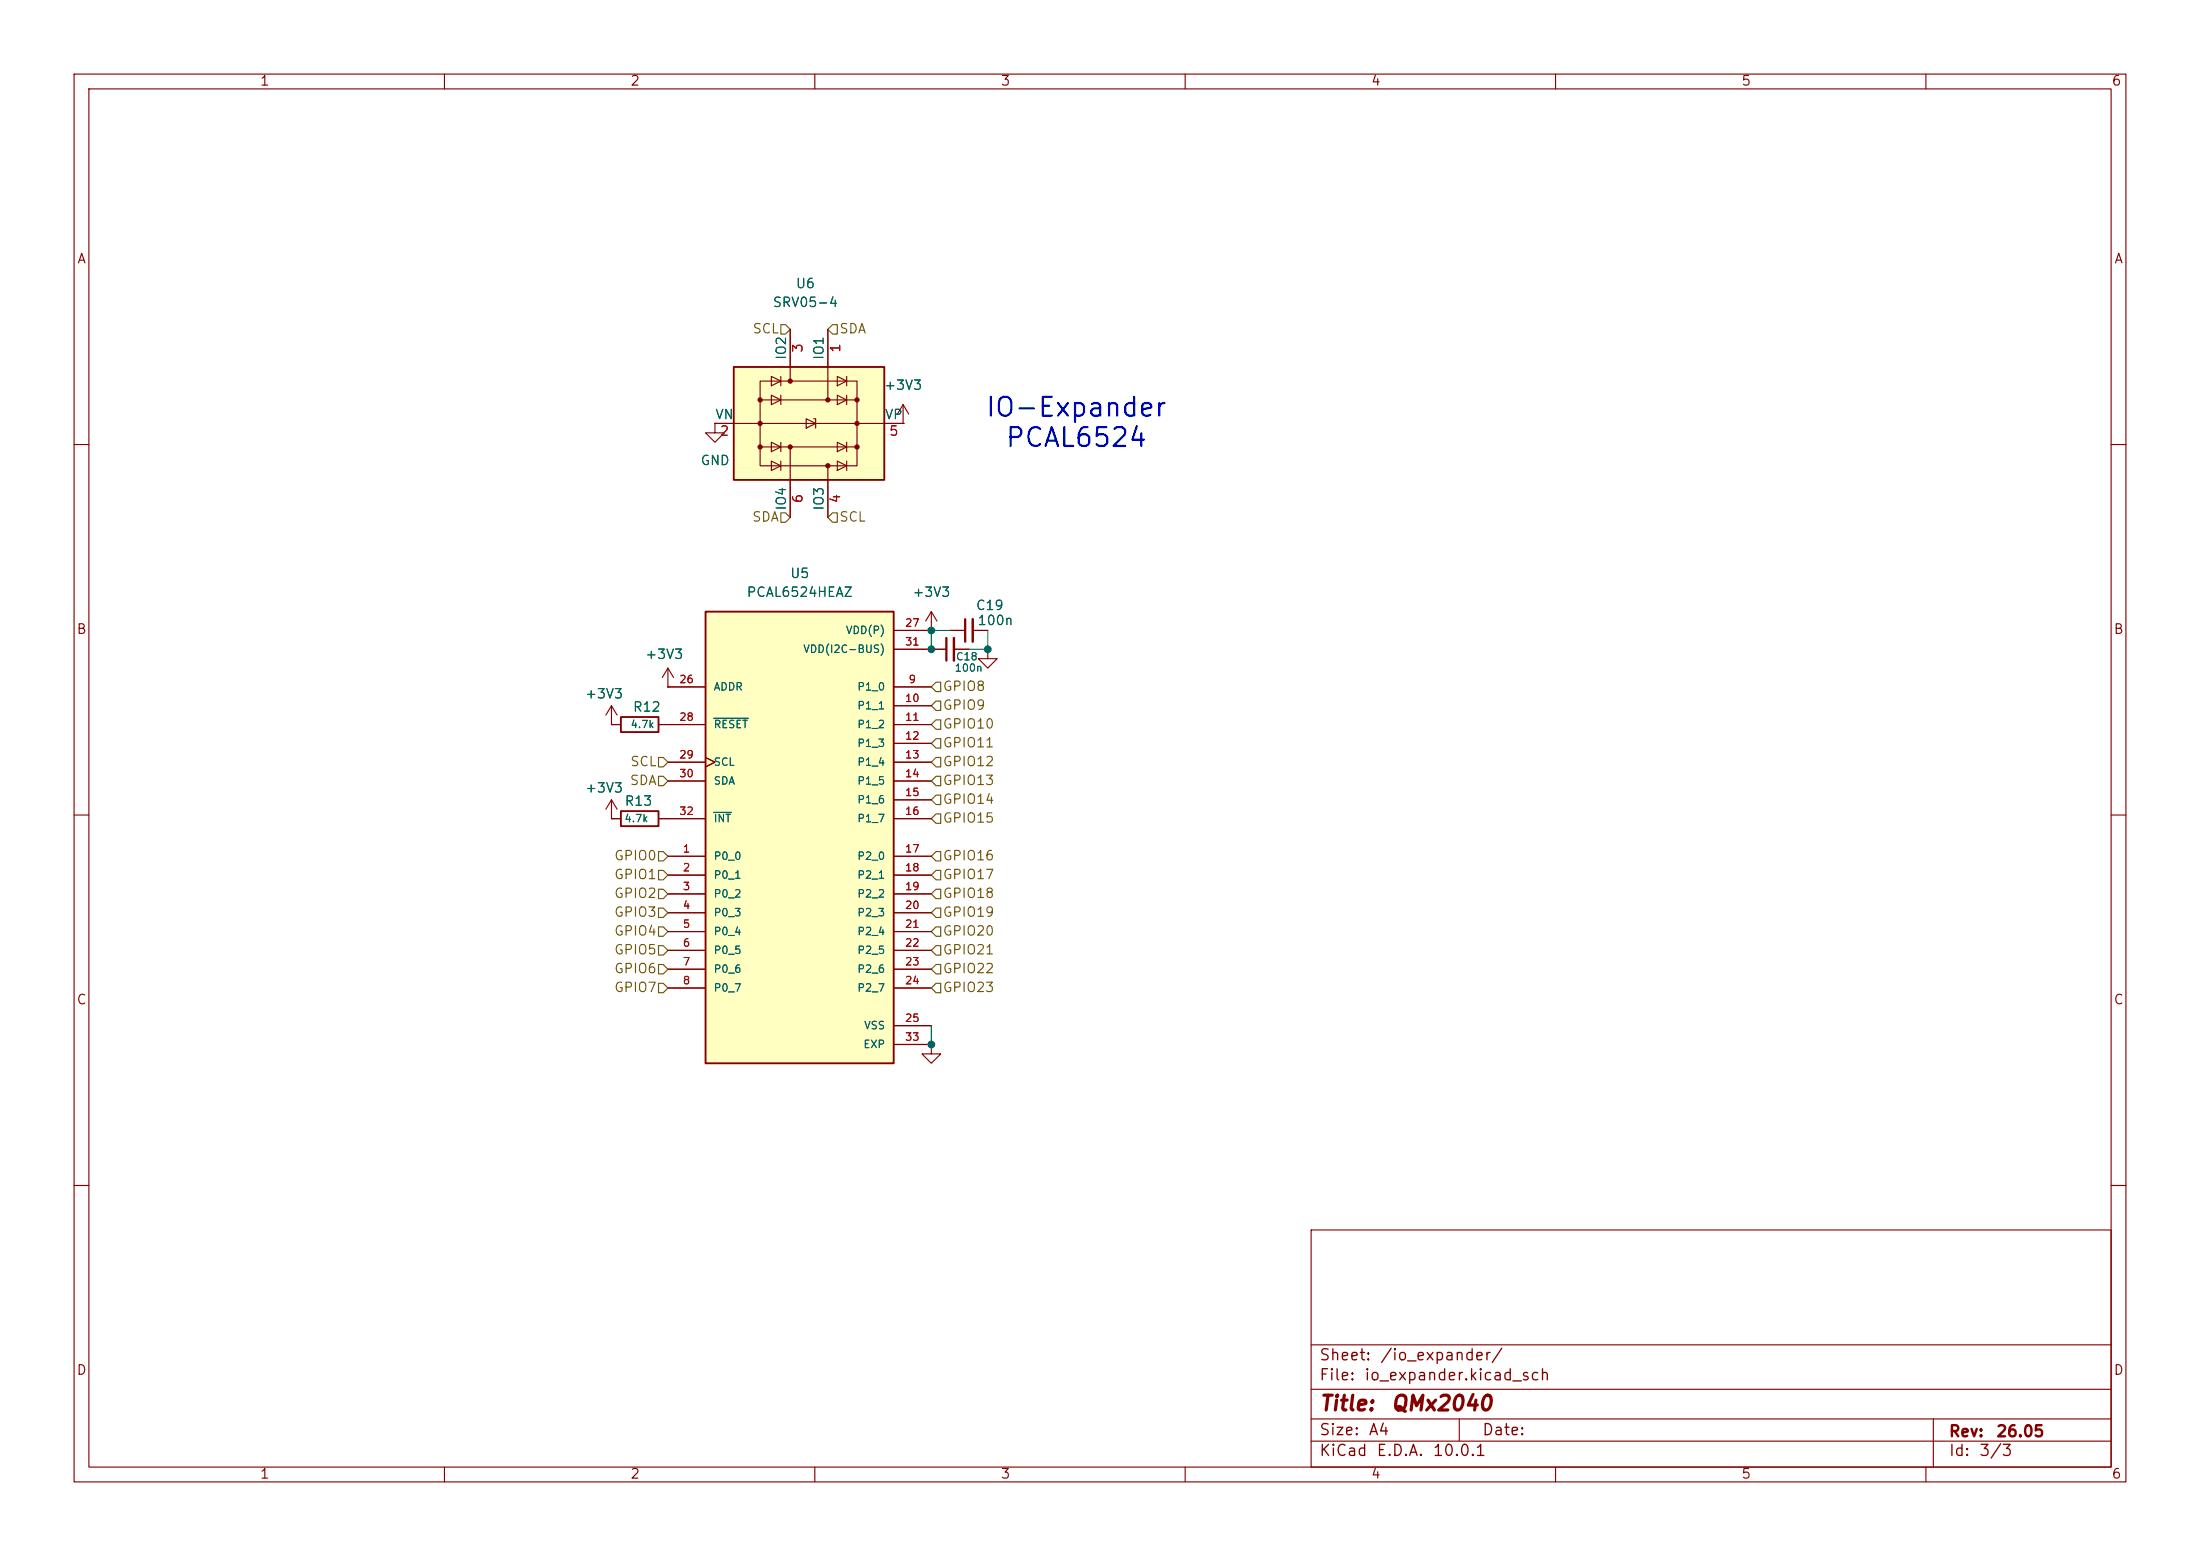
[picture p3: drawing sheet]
<svg xmlns="http://www.w3.org/2000/svg" width="297mm" height="210mm" viewBox="0 0 297 210" stroke-linecap="round" stroke-linejoin="round" font-family="sans-serif">
<g fill="none" stroke="#840000" stroke-width=".15">
<path d="M10 10h277v190h-277zM12 12h273v186h-273zM60 10v2M110 10v2M160 10v2M210 10v2M260 10v2M10 60h2M285 60h2M82.5 97.8h.1M82.5 95.3l-.7 1.2M82.5 95.3l.8 1.2"/>
<path d="M82.5 95.3v2.5M82.5 97.8h1.3M88.9 97.8h1.3M125.7 87.6h2.1M128.8 87.6h2M10 110h2M82.5 110.5h.1M82.5 110.5h1.3M82.5 108v2.5M82.5 108l-.7 1.2M82.5 108l.8 1.2M88.9 110.5h1.3"/>
<path d="M285 110h2M10 160h2M177 166h108v32h-108zM285 160h2M60 198v2M110 198v2M160 198v2M177 194.5h108M177 191.5h108M177 187.5h108M177 181.5h108M197 191.5v3"/>
<path d="M210 198v2M260 198v2M261 191.5v6.5"/>
</g>
<path d="M127.8 86.1v3.1" fill="none" stroke="#840000" stroke-width=".3"/>
<path d="M128.8 86.1v3.1" fill="none" stroke="#840000" stroke-width=".33"/>
<path d="M83.8 96.8h5.1v2h-5.1zM83.8 109.5h5.1v2h-5.1z" fill="none" stroke="#840000" stroke-width=".25"/>
<path d="M95.2 82.6h25.4v60.9h-25.4z" fill="#ffffc2"/>
<path d="M95.2 82.6h25.4v60.9h-25.4z" fill="none" stroke="#840000" stroke-width=".25"/>
<g fill="none" stroke="#840000" stroke-width=".15">
<path d="M121.9 57.2h.1M121.9 54.6l-.7 1.3M121.9 54.6l.8 1.3M121.9 54.6v2.6M90.2 92.7h.1M90.2 92.7h5M90.2 97.8h5M90.2 90.2l-.8 1.2M90.2 90.2l.7 1.2M90.2 90.2v2.5M120.6 92.7h5.1M120.6 95.3h5.1"/>
<path d="M120.6 97.8h5.1M120.6 85.1h5.1M120.6 87.6h5.1M125.7 85.1h.1M125.7 82.6l-.7 1.2M125.7 82.6l.8 1.2M125.7 82.6v2.5M133.3 87.6v1.3h1.3l-1.3 1.3-1.2-1.3h1.2M133.3 87.6h.1M90.2 115.6h5M90.2 118.1h5M90.2 102.9h5"/>
<path d="M90.2 105.4h5M90.2 110.5h5M95.2 102.2l1.3 .7-1.3 .6M120.6 115.6h5.1M120.6 118.1h5.1M120.6 100.3h5.1M120.6 102.9h5.1M120.6 105.4h5.1M120.6 108h5.1M120.6 110.5h5.1M90.2 120.7h5M90.2 123.2h5"/>
<path d="M90.2 125.7h5M90.2 128.3h5M90.2 130.8h5M90.2 133.4h5M120.6 120.7h5.1M120.6 123.2h5.1M120.6 125.7h5.1M120.6 128.3h5.1M120.6 130.8h5.1M120.6 133.4h5.1M120.6 138.4h5.1M120.6 141h5.1"/>
</g>
<path d="M96.4 97h4.6M96.4 109.7h2.3" fill="none" stroke="#006464" stroke-width=".15"/>
<path d="M99.1 49.5h20.3v15.3h-20.3z" fill="#ffffc2"/>
<g fill="none" stroke="#840000" stroke-width=".15">
<path d="M96.5 57.2v1.2h1.3l-1.3 1.3-1.3-1.3h1.3M96.5 57.2h.1M96.5 57.2h25.4M102.6 51.4h13.1v11.5h-13.1zM102.6 54h13.1M104.1 50.8l1.3 .6-1.3 .7zM104.1 53.3l1.3 .7-1.3 .6zM104.1 59.7l1.3 .6-1.3 .7zM105.4 50.8v1.3M105.4 53.3v1.3M105.4 59.7v1.3M106.7 44.5v6.9"/>
<path d="M108.8 56.5l1.3 .7-1.3 .6zM109.9 56.5h.2v1.3M111.8 44.5v9.5M113 50.8l1.3 .6-1.3 .7zM113 53.3l1.3 .7-1.3 .6zM113 59.7l1.3 .6-1.3 .7zM114.3 50.8v1.3M114.3 53.3v1.3M114.3 59.7v1.3M121.9 57.2h.1M102.6 60.3h13.1M104.1 62.2l1.3 .7-1.3 .6z"/>
<path d="M105.4 62.2v1.3M106.7 60.3v9.6M111.8 62.9v7M113 62.2l1.3 .7-1.3 .6zM114.3 62.2v1.3M82.5 97.8h.1M82.5 97.8h1.3M88.9 97.8h6.3M90.2 92.7h.1M90.2 92.7h5M120.6 85.1h5.1M120.6 97.8h5.1"/>
<path d="M120.6 92.7h5.1M120.6 95.3h5.1M120.6 87.6h7.2M125.7 85.1h.1M128.3 85.1h2M128.8 87.6h2M131.3 85.1h2M133.3 87.6h.1M82.5 110.5h.1M82.5 110.5h1.3M88.9 110.5h6.3M90.2 115.6h5"/>
<path d="M90.2 118.1h5M90.2 102.9h5M90.2 105.4h5M95.2 102.2l1.3 .7-1.3 .6M120.6 110.5h5.1M120.6 115.6h5.1M120.6 118.1h5.1M120.6 100.3h5.1M120.6 102.9h5.1M120.6 105.4h5.1M120.6 108h5.1M90.2 120.7h5"/>
<path d="M90.2 123.2h5M90.2 125.7h5M90.2 128.3h5M90.2 130.8h5M90.2 133.4h5M120.6 120.7h5.1M120.6 123.2h5.1M120.6 125.7h5.1M120.6 128.3h5.1M120.6 130.8h5.1M120.6 133.4h5.1M120.6 138.4h5.1"/>
<path d="M120.6 141h5.1M125.7 141v1.2h1.3l-1.3 1.3-1.2-1.3h1.2M125.7 141h.1"/>
</g>
<path d="M99.1 49.5h20.3v15.3h-20.3z" fill="none" stroke="#840000" stroke-width=".25"/>
<g fill="#840000" stroke="#840000" stroke-width=".15">
<circle cx="106.7" cy="51.4" r=".28"/>
<circle cx="115.7" cy="54" r=".28"/>
<circle cx="111.8" cy="54" r=".28"/>
<circle cx="102.6" cy="54" r=".28"/>
<circle cx="115.7" cy="57.2" r=".28"/>
<circle cx="102.6" cy="57.2" r=".28"/>
<circle cx="115.7" cy="60.3" r=".28"/>
<circle cx="106.7" cy="60.3" r=".28"/>
<circle cx="102.6" cy="60.3" r=".28"/>
<circle cx="111.8" cy="62.9" r=".28"/>
</g>
<path d="M130.3 83.6v3" fill="none" stroke="#840000" stroke-width=".3"/>
<path d="M131.3 83.6v3" fill="none" stroke="#840000" stroke-width=".33"/>
<g fill="none" stroke="#725600" stroke-width=".15">
<path d="M105.4 43.8h.6l.7 .7-.7 .6h-.6zM112.4 43.8h.6v1.3h-.6l-.6-.6zM105.4 69.2h.6l.7 .7-.7 .6h-.6zM111.8 69.9l.6-.7h.6v1.3h-.6zM126.4 97.2h.6v1.2h-.6l-.7-.6zM126.4 99.7h.6v1.3h-.6l-.7-.7zM126.4 94.6h.6v1.3h-.6l-.7-.6zM126.4 92.1h.6v1.2h-.6l-.7-.6zM88.9 117.5h.6l.7 .6-.7 .6h-.6zM88.9 114.9h.6l.7 .7-.7 .6h-.6zM88.9 104.8h.6l.7 .6-.7 .6h-.6zM88.9 102.2h.6l.7 .7-.7 .6h-.6z"/>
<path d="M126.4 107.3h.6v1.3h-.6l-.7-.6zM126.4 109.9h.6v1.2h-.6l-.7-.6zM126.4 104.8h.6v1.2h-.6l-.7-.6zM126.4 102.2h.6v1.3h-.6l-.7-.6zM126.4 117.5h.6v1.2h-.6l-.7-.6zM126.4 114.9h.6v1.3h-.6l-.7-.6zM88.9 132.7h.6l.7 .7-.7 .6h-.6zM88.9 130.2h.6l.7 .6-.7 .6h-.6zM88.9 122.6h.6l.7 .6-.7 .6h-.6zM88.9 125.1h.6l.7 .6-.7 .7h-.6zM88.9 120h.6l.7 .7-.7 .6h-.6zM88.9 127.6h.6l.7 .7-.7 .6h-.6z"/>
<path d="M126.4 120h.6v1.3h-.6l-.7-.6zM126.4 127.6h.6v1.3h-.6l-.7-.6zM126.4 125.1h.6v1.3h-.6l-.7-.7zM126.4 130.2h.6v1.2h-.6l-.7-.6zM126.4 122.6h.6v1.2h-.6l-.7-.6zM126.4 132.7h.6v1.3h-.6l-.7-.6z"/>
</g>
<path d="M128.3 85.1h-2.6v2.5M133.3 85.1v2.5h-2.5M125.7 138.4v2.6" fill="none" stroke="#009600" stroke-width=".15"/>
<path d="M96.4 97h4.6M96.4 109.7h2.3" fill="none" stroke="#006464" stroke-width=".15"/>
<g fill="#009600" stroke="#009600" stroke-width=".14">
<circle cx="125.7" cy="141" r=".46"/>
<circle cx="133.3" cy="87.6" r=".46"/>
<circle cx="125.7" cy="85.1" r=".46"/>
<circle cx="125.7" cy="87.6" r=".46"/>
</g>
<g font-size="2.5" fill="#0000c2">
<text x="132.9" y="56.9">IO-Expander</text>
<text x="135.6" y="61">PCAL6524</text>
</g>
<g font-size="2" fill="#840000">
<text x="178" y="190.9">Title:</text>
<text x="187.7" y="190.9">QMx2040</text>
</g>
<g font-size="1.5" fill="#840000">
<text x="178" y="184">Sheet:</text>
<text x="186.2" y="184">/io_expander/</text>
<text x="178" y="186.7">File:</text>
<text x="184.1" y="186.7">io_expander.kicad_sch</text>
<text x="178" y="196.9">KiCad</text>
<text x="178" y="194.1">Size:</text>
<text x="184.7" y="194.1">A4</text>
<text x="185.7" y="196.9">E.D.A.</text>
<text x="193.3" y="196.9">10.0.1</text>
<text x="200" y="194.1">Date:</text>
<text x="263" y="194.3">Rev:</text>
<text x="263" y="196.9">Id:</text>
<text x="267.1" y="196.9">3/3</text>
<text x="269.4" y="194.3">26.05</text>
</g>
<g font-size="1.3" fill="#840000">
<text x="35" y="11.9">1</text>
<text x="85" y="11.9">2</text>
<text x="135" y="11.9">3</text>
<text x="185" y="11.9">4</text>
<text x="235" y="11.9">5</text>
<text x="285" y="11.9">6</text>
<text x="10.3" y="35.9">A</text>
<text x="285.3" y="35.9">A</text>
<text x="10.3" y="85.9">B</text>
<text x="285.3" y="85.9">B</text>
<text x="10.3" y="135.9">C</text>
<text x="285.3" y="135.9">C</text>
<text x="10.3" y="185.9">D</text>
<text x="285.3" y="185.9">D</text>
<text x="35" y="199.9">1</text>
<text x="85" y="199.9">2</text>
<text x="135" y="199.9">3</text>
<text x="185" y="199.9">4</text>
<text x="235" y="199.9">5</text>
<text x="285" y="199.9">6</text>
</g>
<g font-size="1.3" fill="#006464">
<text x="104.2" y="41.8">SRV05-4</text>
<text x="107.3" y="39.2">U6</text>
<text x="106.4" y="48.7" transform="rotate(-90 106.4 48.7)">IO2</text>
<text x="111.5" y="48.7" transform="rotate(-90 111.5 48.7)">IO1</text>
<text x="119.3" y="52.9">+3V3</text>
<text x="96.5" y="56.9">VN</text>
<text x="119.4" y="56.9">VP</text>
<text x="94.5" y="63.1">GND</text>
<text x="106.4" y="69" transform="rotate(-90 106.4 69)">IO4</text>
<text x="111.5" y="69" transform="rotate(-90 111.5 69)">IO3</text>
<text x="100.7" y="80.9">PCAL6524HEAZ</text>
<text x="106.6" y="78.3">U5</text>
<text x="123.1" y="80.9">+3V3</text>
<text x="131.7" y="82.7">C19</text>
<text x="87" y="89.3">+3V3</text>
<text x="131.9" y="84.7">100n</text>
<text x="78.9" y="94.6">+3V3</text>
<text x="85.4" y="96.4">R12</text>
<text x="78.9" y="107.3">+3V3</text>
<text x="84.2" y="109.1">R13</text>
</g>
<g font-size="1.3" fill="#725600">
<text x="101.5" y="45.3">SCL</text>
<text x="113.2" y="45.3">SDA</text>
<text x="101.4" y="70.7">SDA</text>
<text x="113.2" y="70.7">SCL</text>
<text x="127.2" y="93.6">GPIO8</text>
<text x="127.2" y="98.7">GPIO10</text>
<text x="127.2" y="101.2">GPIO11</text>
<text x="127.2" y="96.1">GPIO9</text>
<text x="84.9" y="106.3">SDA</text>
<text x="85" y="103.7">SCL</text>
<text x="127.2" y="106.3">GPIO13</text>
<text x="127.2" y="103.7">GPIO12</text>
<text x="127.2" y="108.8">GPIO14</text>
<text x="127.2" y="111.4">GPIO15</text>
<text x="82.8" y="119">GPIO1</text>
<text x="82.8" y="116.4">GPIO0</text>
<text x="127.2" y="119">GPIO17</text>
<text x="127.2" y="116.4">GPIO16</text>
<text x="82.8" y="124.1">GPIO3</text>
<text x="82.8" y="121.5">GPIO2</text>
<text x="127.2" y="121.5">GPIO18</text>
<text x="127.2" y="124.1">GPIO19</text>
<text x="82.8" y="131.7">GPIO6</text>
<text x="82.8" y="126.6">GPIO4</text>
<text x="82.8" y="129.1">GPIO5</text>
<text x="127.2" y="129.1">GPIO21</text>
<text x="127.2" y="126.6">GPIO20</text>
<text x="127.2" y="131.7">GPIO22</text>
<text x="82.8" y="134.2">GPIO7</text>
<text x="127.2" y="134.2">GPIO23</text>
</g>
<g font-size="1.3" fill="#a90000">
<text x="108.7" y="47.7" transform="rotate(-90 108.7 47.7)">3</text>
<text x="113.7" y="47.7" transform="rotate(-90 113.7 47.7)">1</text>
<text x="97.1" y="59.1">2</text>
<text x="119.9" y="59.1">5</text>
<text x="108.7" y="68" transform="rotate(-90 108.7 68)">6</text>
<text x="113.7" y="68" transform="rotate(-90 113.7 68)">4</text>
</g>
<g font-size="1" fill="#006464">
<text x="108.3" y="88.4">VDD(I2C-BUS)</text>
<text x="114.1" y="85.8">VDD(P)</text>
<text x="129" y="89.4">C18</text>
<text x="96.3" y="93.4">ADDR</text>
<text x="115.7" y="93.4">P1_0</text>
<text x="115.7" y="96">P1_1</text>
<text x="128.8" y="90.9">100n</text>
<text x="85" y="98.5">4.7k</text>
<text x="96.3" y="98.5">RESET</text>
<text x="115.7" y="98.5">P1_2</text>
<text x="115.7" y="101.1">P1_3</text>
<text x="96.3" y="103.6">SCL</text>
<text x="96.3" y="106.1">SDA</text>
<text x="115.7" y="103.6">P1_4</text>
<text x="115.7" y="106.1">P1_5</text>
<text x="84.2" y="111.2">4.7k</text>
<text x="96.3" y="111.2">INT</text>
<text x="115.7" y="108.7">P1_6</text>
<text x="115.7" y="111.2">P1_7</text>
<text x="96.3" y="116.3">P0_0</text>
<text x="96.3" y="118.8">P0_1</text>
<text x="115.7" y="116.3">P2_0</text>
<text x="115.7" y="118.8">P2_1</text>
<text x="96.3" y="121.4">P0_2</text>
<text x="96.3" y="123.9">P0_3</text>
<text x="115.7" y="121.4">P2_2</text>
<text x="115.7" y="123.9">P2_3</text>
<text x="96.3" y="126.5">P0_4</text>
<text x="96.3" y="129">P0_5</text>
<text x="96.3" y="131.5">P0_6</text>
<text x="115.7" y="126.5">P2_4</text>
<text x="115.7" y="129">P2_5</text>
<text x="115.7" y="131.5">P2_6</text>
<text x="96.3" y="134.1">P0_7</text>
<text x="115.7" y="134.1">P2_7</text>
<text x="116.5" y="141.7">EXP</text>
<text x="116.6" y="139.2">VSS</text>
</g>
<g font-size="1" fill="#a90000">
<text x="122.1" y="84.8">27</text>
<text x="122.1" y="87.4">31</text>
<text x="91.6" y="92.5">26</text>
<text x="122.1" y="95">10</text>
<text x="122.6" y="92.5">9</text>
<text x="91.6" y="97.5">28</text>
<text x="122.1" y="97.5">11</text>
<text x="122.1" y="100.1">12</text>
<text x="91.6" y="102.6">29</text>
<text x="91.6" y="105.2">30</text>
<text x="122.1" y="102.6">13</text>
<text x="122.1" y="105.2">14</text>
<text x="122.1" y="107.7">15</text>
<text x="91.6" y="110.2">32</text>
<text x="122.1" y="110.2">16</text>
<text x="92.1" y="115.3">1</text>
<text x="92.1" y="117.9">2</text>
<text x="122.1" y="115.3">17</text>
<text x="122.1" y="117.9">18</text>
<text x="92.1" y="120.4">3</text>
<text x="92.1" y="122.9">4</text>
<text x="92.1" y="125.5">5</text>
<text x="122.1" y="120.4">19</text>
<text x="122.1" y="122.9">20</text>
<text x="122.1" y="125.5">21</text>
<text x="92.1" y="128">6</text>
<text x="92.1" y="130.6">7</text>
<text x="122.1" y="128">22</text>
<text x="122.1" y="130.6">23</text>
<text x="92.1" y="133.1">8</text>
<text x="122.1" y="133.1">24</text>
<text x="122.1" y="138.2">25</text>
<text x="122.1" y="140.7">33</text>
</g>
</svg>
